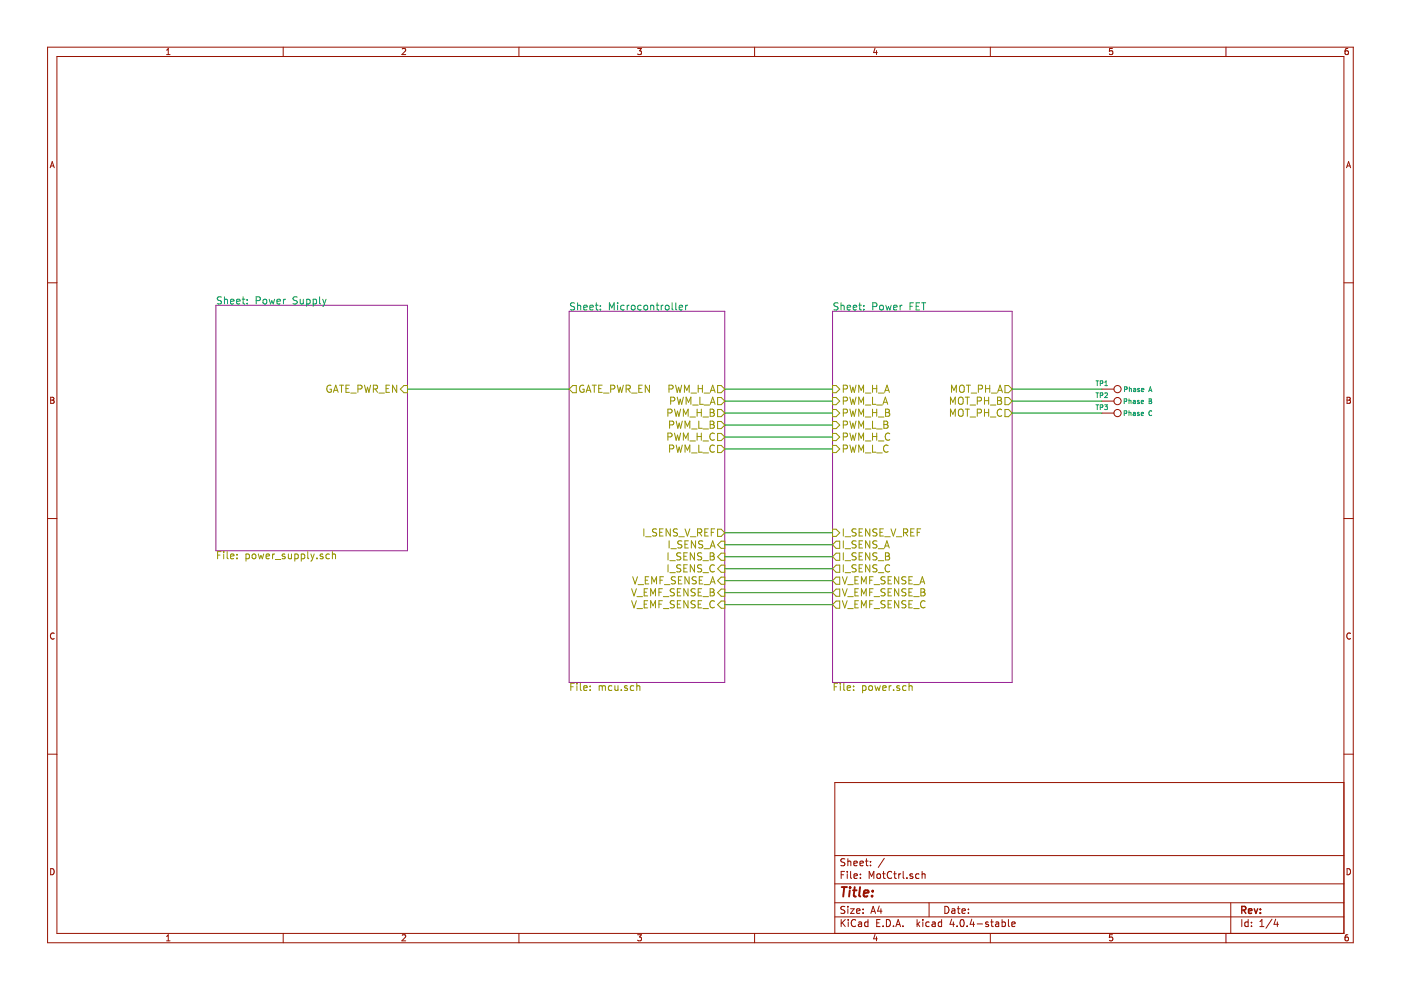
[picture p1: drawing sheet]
EESchema Schematic File Version 2
LIBS:74xgxx
LIBS:74xx
LIBS:ac-dc
LIBS:actel
LIBS:adc-dac
LIBS:Altera
LIBS:analog_devices
LIBS:analog_switches
LIBS:atmel
LIBS:audio
LIBS:brooktre
LIBS:cmos_ieee
LIBS:cmos4000
LIBS:conn
LIBS:contrib
LIBS:cypress
LIBS:dc-dc
LIBS:device
LIBS:digital-audio
LIBS:display
LIBS:dsp
LIBS:elec-unifil
LIBS:ESD_Protection
LIBS:ftdi
LIBS:gennum
LIBS:graphic
LIBS:hc11
LIBS:intel
LIBS:interface
LIBS:ir
LIBS:Lattice
LIBS:linear
LIBS:logo
LIBS:maxim
LIBS:memory
LIBS:microchip_dspic33dsc
LIBS:microchip_pic10mcu
LIBS:microchip_pic12mcu
LIBS:microchip_pic16mcu
LIBS:microchip_pic18mcu
LIBS:microchip_pic32mcu
LIBS:microchip
LIBS:microcontrollers
LIBS:motor_drivers
LIBS:motorola
LIBS:msp430
LIBS:nordicsemi
LIBS:nxp_armmcu
LIBS:onsemi
LIBS:opto
LIBS:Oscillators
LIBS:philips
LIBS:Power_Management
LIBS:power
LIBS:powerint
LIBS:pspice
LIBS:references
LIBS:regul
LIBS:relays
LIBS:rfcom
LIBS:sensors
LIBS:silabs
LIBS:siliconi
LIBS:stm8
LIBS:stm32
LIBS:supertex
LIBS:switches
LIBS:texas
LIBS:transf
LIBS:transistors
LIBS:ttl_ieee
LIBS:valves
LIBS:video
LIBS:Xicor
LIBS:xilinx
LIBS:Zilog
LIBS:wslp2726
LIBS:test
LIBS:az1117c
LIBS:ina240
LIBS:FDBL0110N60
LIBS:lm5101a
LIBS:LM22675
LIBS:electromechanical
LIBS:MotCtrl-cache
EELAYER 25 0
EELAYER END
$Descr A4 11693 8268
encoding utf-8
Sheet 1 4
Title ""
Date ""
Rev ""
Comp ""
Comment1 ""
Comment2 ""
Comment3 ""
Comment4 ""
$EndDescr
$Sheet
S 4750 2600 1300 3100
U 5815387E
F0 "Microcontroller" 60
F1 "mcu.sch" 60
F2 "PWM_H_A" O R 6050 3250 60 
F3 "PWM_L_A" O R 6050 3350 60 
F4 "PWM_H_B" O R 6050 3450 60 
F5 "PWM_L_B" O R 6050 3550 60 
F6 "PWM_H_C" O R 6050 3650 60 
F7 "PWM_L_C" O R 6050 3750 60 
F8 "I_SENS_V_REF" O R 6050 4450 60 
F9 "I_SENS_A" I R 6050 4550 60 
F10 "I_SENS_B" I R 6050 4650 60 
F11 "V_EMF_SENSE_A" I R 6050 4850 60 
F12 "V_EMF_SENSE_B" I R 6050 4950 60 
F13 "V_EMF_SENSE_C" I R 6050 5050 60 
F14 "I_SENS_C" I R 6050 4750 60 
F15 "GATE_PWR_EN" O L 4750 3250 60 
$EndSheet
$Sheet
S 6950 2600 1500 3100
U 58153909
F0 "Power FET" 60
F1 "power.sch" 60
F2 "PWM_H_A" I L 6950 3250 60 
F3 "PWM_L_A" I L 6950 3350 60 
F4 "PWM_H_B" I L 6950 3450 60 
F5 "PWM_L_B" I L 6950 3550 60 
F6 "PWM_H_C" I L 6950 3650 60 
F7 "PWM_L_C" I L 6950 3750 60 
F8 "I_SENS_A" O L 6950 4550 60 
F9 "I_SENS_B" O L 6950 4650 60 
F10 "V_EMF_SENSE_A" O L 6950 4850 60 
F11 "V_EMF_SENSE_B" O L 6950 4950 60 
F12 "V_EMF_SENSE_C" O L 6950 5050 60 
F13 "MOT_PH_A" O R 8450 3250 60 
F14 "MOT_PH_B" O R 8450 3350 60 
F15 "MOT_PH_C" O R 8450 3450 60 
F16 "I_SENSE_V_REF" I L 6950 4450 60 
F17 "I_SENS_C" O L 6950 4750 60 
$EndSheet
Wire Wire Line
	6050 3250 6950 3250
Wire Wire Line
	6050 3350 6950 3350
Wire Wire Line
	6050 3450 6950 3450
Wire Wire Line
	6950 3550 6050 3550
Wire Wire Line
	6050 3650 6950 3650
Wire Wire Line
	6950 3750 6050 3750
Wire Wire Line
	6050 4450 6950 4450
Wire Wire Line
	6950 4550 6050 4550
Wire Wire Line
	6050 4650 6950 4650
Wire Wire Line
	6050 4850 6950 4850
Wire Wire Line
	6950 4950 6050 4950
Wire Wire Line
	6050 5050 6950 5050
$Comp
L TESTPAD TP1
U 1 1
P 9250 3250
F 0 "TP1" V 9200 3200 40  0000 C CNN
F 1 "Phase A" V 9250 3500 40  0000 C CNN
F 2 "Wire_Pads:SolderWirePad_single_SMD_5x10mm" V 9250 3400 60  0001 C CNN
F 3 "" V 9250 3400 60  0000 C CNN
	1    9250 3250
	0    1    1    0   
$EndComp
Wire Wire Line
	8450 3250 9200 3250
Wire Wire Line
	8450 3450 9200 3450
Wire Wire Line
	9200 3350 8450 3350
$Comp
L TESTPAD TP2
U 1 1
P 9250 3350
F 0 "TP2" V 9200 3300 40  0000 C CNN
F 1 "Phase B" V 9250 3600 40  0000 C CNN
F 2 "Wire_Pads:SolderWirePad_single_SMD_5x10mm" V 9250 3500 60  0001 C CNN
F 3 "" V 9250 3500 60  0000 C CNN
	1    9250 3350
	0    1    1    0   
$EndComp
$Comp
L TESTPAD TP3
U 1 1
P 9250 3450
F 0 "TP3" V 9200 3400 40  0000 C CNN
F 1 "Phase C" V 9250 3700 40  0000 C CNN
F 2 "Wire_Pads:SolderWirePad_single_SMD_5x10mm" V 9250 3600 60  0001 C CNN
F 3 "" V 9250 3600 60  0000 C CNN
	1    9250 3450
	0    1    1    0   
$EndComp
Wire Wire Line
	6050 4750 6950 4750
$Sheet
S 1800 2550 1600 2050
U 582A5C38
F0 "Power Supply" 60
F1 "power_supply.sch" 60
F2 "GATE_PWR_EN" I R 3400 3250 60 
$EndSheet
Wire Wire Line
	3400 3250 4750 3250
$EndSCHEMATC
